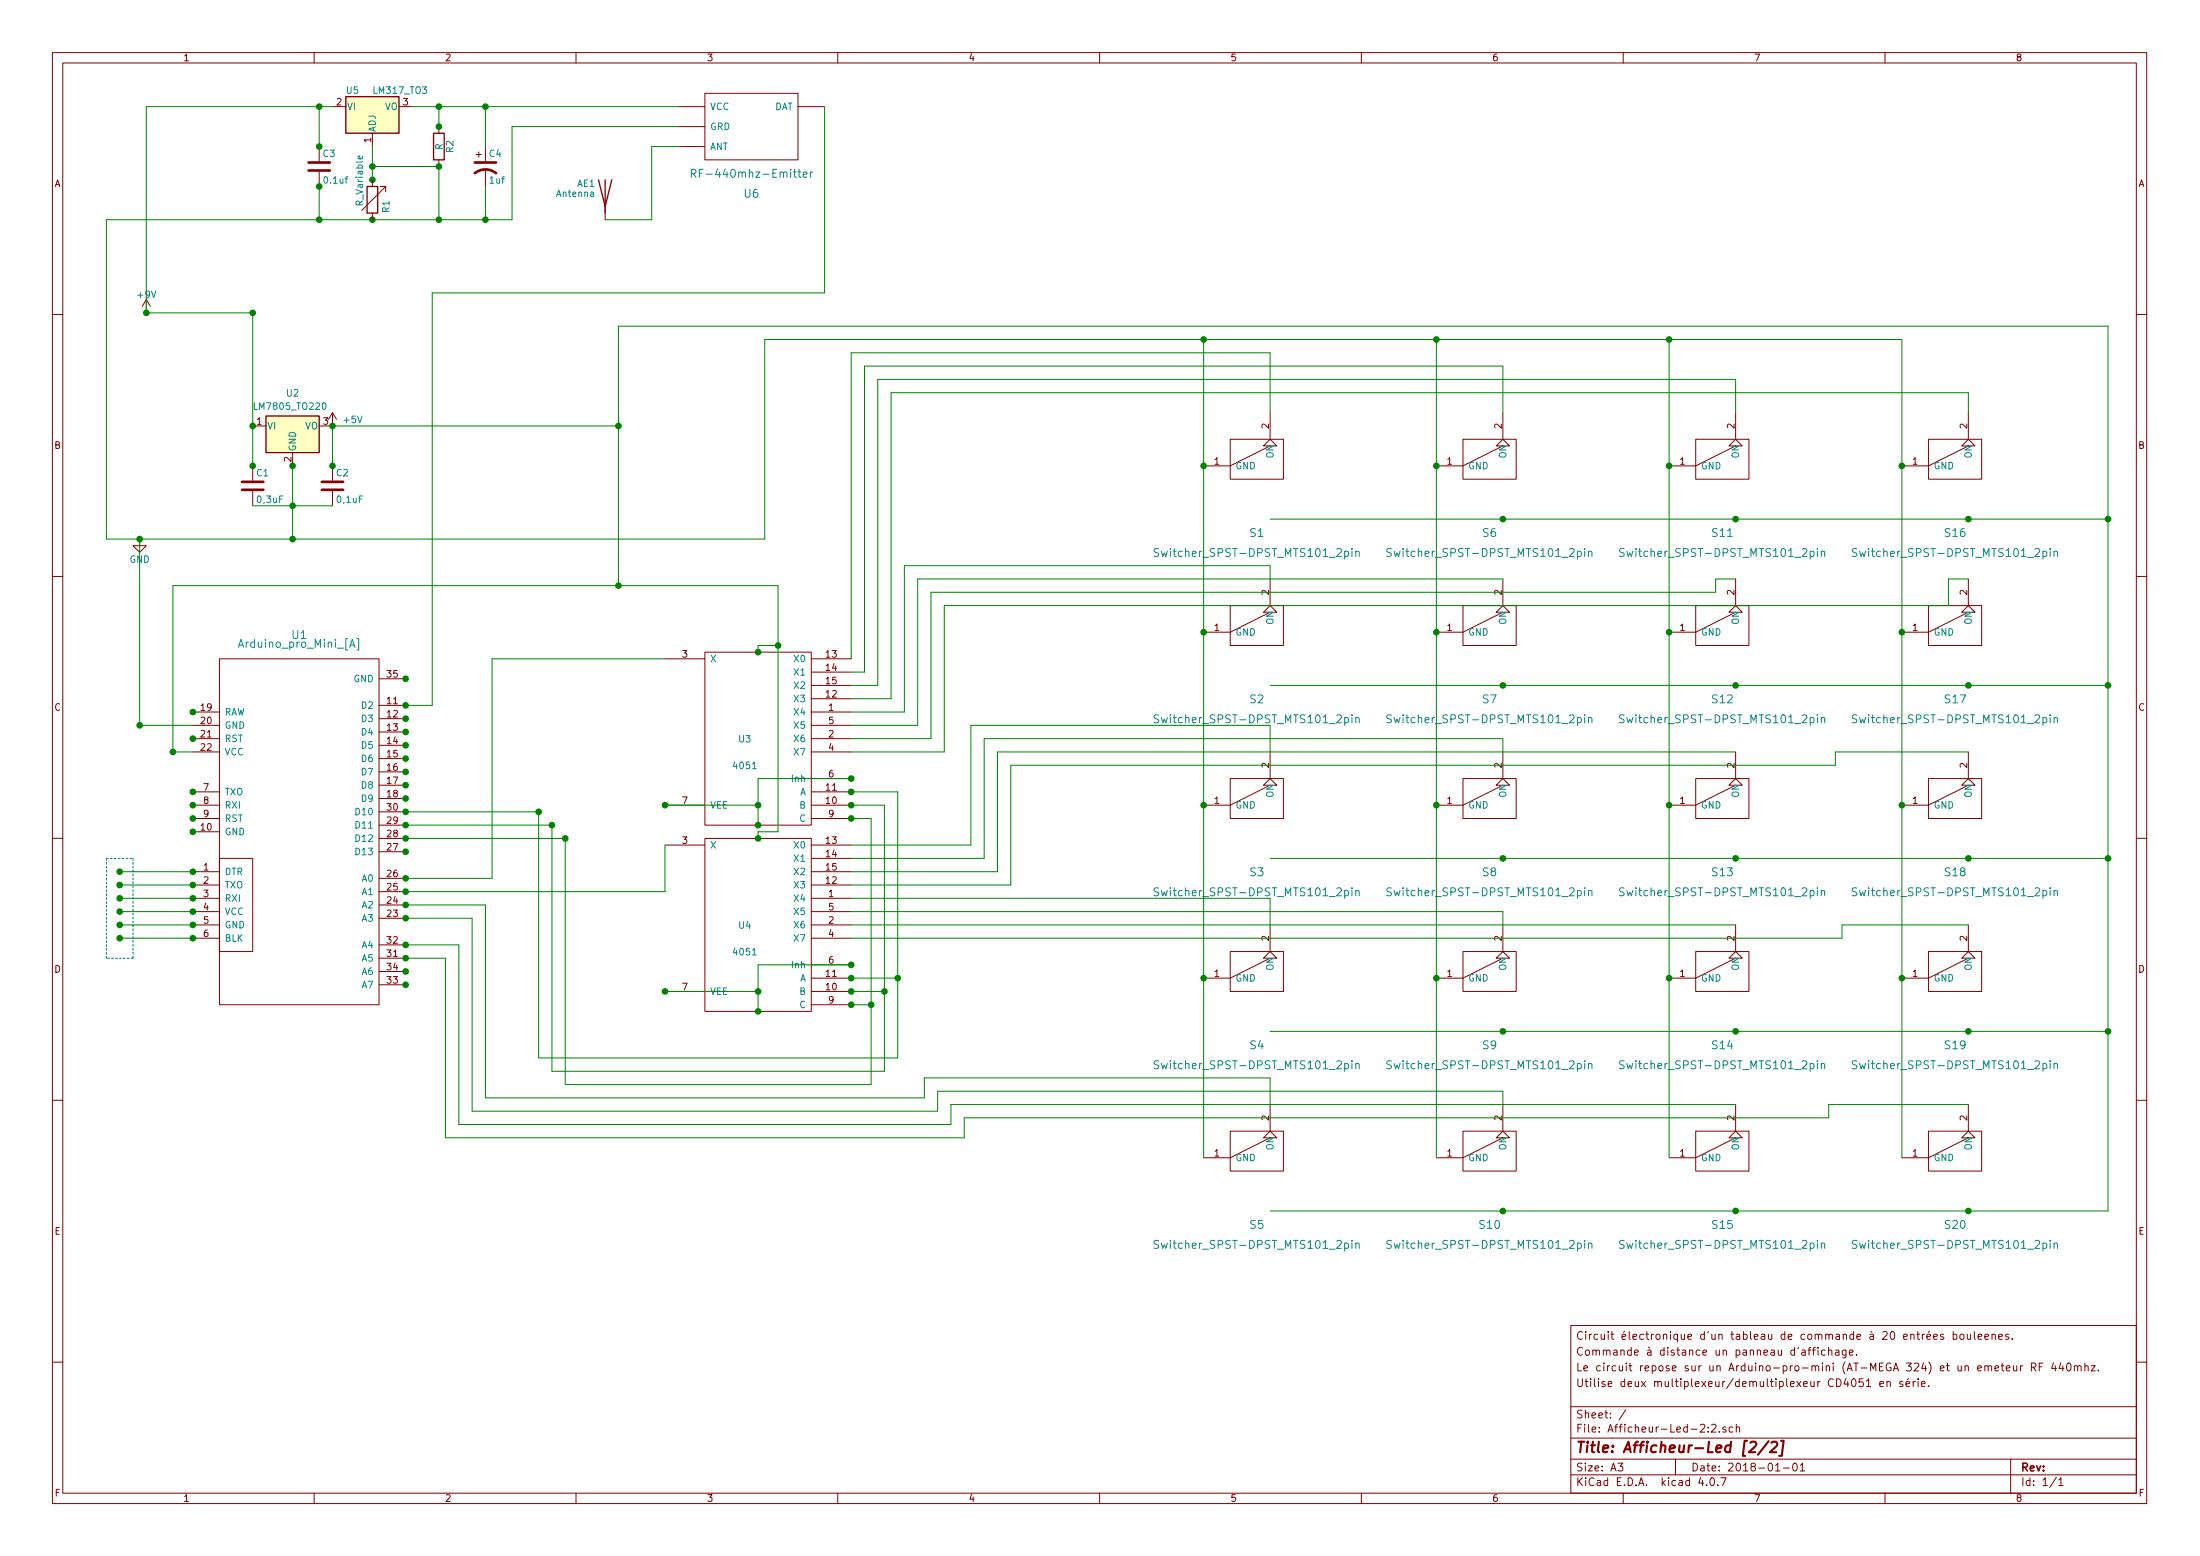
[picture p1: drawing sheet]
EESchema Schematic File Version 2
LIBS:power
LIBS:device
LIBS:transistors
LIBS:conn
LIBS:linear
LIBS:regul
LIBS:74xx
LIBS:cmos4000
LIBS:adc-dac
LIBS:memory
LIBS:xilinx
LIBS:microcontrollers
LIBS:dsp
LIBS:microchip
LIBS:analog_switches
LIBS:motorola
LIBS:texas
LIBS:intel
LIBS:audio
LIBS:interface
LIBS:digital-audio
LIBS:philips
LIBS:display
LIBS:cypress
LIBS:siliconi
LIBS:opto
LIBS:atmel
LIBS:contrib
LIBS:valves
LIBS:Afficheur-Led-2:2
EELAYER 25 0
EELAYER END
$Descr A3 16535 11693
encoding utf-8
Sheet 1 1
Title "Afficheur-Led [2/2]"
Date "2018-01-01"
Rev ""
Comp ""
Comment1 "Utilise deux multiplexeur/demultiplexeur CD4051 en série."
Comment2 "Le circuit repose sur un Arduino-pro-mini (AT-MEGA 324) et un emeteur RF 440mhz."
Comment3 "Commande à distance un panneau d'affichage."
Comment4 "Circuit électronique d'un tableau de commande à 20 entrées bouleenes."
$EndDescr
$Comp
L +9V #PWR01
U 1 1
P 1100 2350
F 0 "#PWR01" H 1100 2200 50  0001 C CNN
F 1 "+9V" H 1100 2490 50  0000 C CNN
F 2 "" H 1100 2350 50  0001 C CNN
F 3 "" H 1100 2350 50  0001 C CNN
	1    1100 2350
	1    0    0    -1  
$EndComp
$Comp
L Arduino_pro_Mini_[A] U1
U 1 1
P 1850 6000
F 0 "U1" H 2250 7200 60  0000 C BNN
F 1 "Arduino_pro_Mini_[A]" H 2250 7200 60  0000 C TNN
F 2 "Arduino-Pro-Mini:Arduino-Pro-Mini" H 2250 7200 60  0001 C CNN
F 3 "" H 2250 7200 60  0001 C CNN
	1    1850 6000
	1    0    0    -1  
$EndComp
$Comp
L LM7805_TO220 U2
U 1 1
P 2200 3200
F 0 "U2" H 2200 3450 50  0000 C CNN
F 1 "LM7805_TO220" H 1900 3350 50  0000 L CNN
F 2 "TO_SOT_Packages_THT:TO-220-3_Vertical" H 2200 3425 50  0001 C CIN
F 3 "" H 2200 3150 50  0001 C CNN
	1    2200 3200
	1    0    0    -1  
$EndComp
$Comp
L GND #PWR02
U 1 1
P 1050 4050
F 0 "#PWR02" H 1050 3800 50  0001 C CNN
F 1 "GND" H 1050 3900 50  0000 C CNN
F 2 "" H 1050 4050 50  0001 C CNN
F 3 "" H 1050 4050 50  0001 C CNN
	1    1050 4050
	1    0    0    -1  
$EndComp
$Comp
L C C1
U 1 1
P 1900 3650
F 0 "C1" H 1925 3750 50  0000 L CNN
F 1 "0,3uF" H 1925 3550 50  0000 L CNN
F 2 "Capacitors_THT:C_Disc_D5.0mm_W2.5mm_P5.00mm" H 1938 3500 50  0001 C CNN
F 3 "" H 1900 3650 50  0001 C CNN
	1    1900 3650
	1    0    0    -1  
$EndComp
$Comp
L C C2
U 1 1
P 2500 3650
F 0 "C2" H 2525 3750 50  0000 L CNN
F 1 "0,1uF" H 2525 3550 50  0000 L CNN
F 2 "Capacitors_THT:C_Disc_D5.0mm_W2.5mm_P5.00mm" H 2538 3500 50  0001 C CNN
F 3 "" H 2500 3650 50  0001 C CNN
	1    2500 3650
	1    0    0    -1  
$EndComp
$Comp
L +5V #PWR03
U 1 1
P 2500 3200
F 0 "#PWR03" H 2500 3050 50  0001 C CNN
F 1 "+5V" H 2650 3250 50  0000 C CNN
F 2 "" H 2500 3200 50  0001 C CNN
F 3 "" H 2500 3200 50  0001 C CNN
	1    2500 3200
	1    0    0    -1  
$EndComp
$Comp
L 4051 U3
U 1 1
P 5700 5550
F 0 "U3" H 5800 5550 50  0000 C CNN
F 1 "4051" H 5800 5350 50  0000 C CNN
F 2 "" H 5700 5550 60  0001 C CNN
F 3 "" H 5700 5550 60  0001 C CNN
	1    5700 5550
	-1   0    0    -1  
$EndComp
$Comp
L 4051 U4
U 1 1
P 5700 6950
F 0 "U4" H 5800 6950 50  0000 C CNN
F 1 "4051" H 5800 6750 50  0000 C CNN
F 2 "" H 5700 6950 60  0001 C CNN
F 3 "" H 5700 6950 60  0001 C CNN
	1    5700 6950
	-1   0    0    -1  
$EndComp
$Comp
L Switcher_SPST-DPST_MTS101_2pin S1
U 1 1
P 9450 3550
F 0 "S1" H 9450 3100 60  0000 C CNN
F 1 "Switcher_SPST-DPST_MTS101_2pin" H 9450 2950 60  0000 C CNN
F 2 "" H 9450 3550 60  0001 C CNN
F 3 "" H 9450 3550 60  0001 C CNN
	1    9450 3550
	1    0    0    -1  
$EndComp
$Comp
L Switcher_SPST-DPST_MTS101_2pin S2
U 1 1
P 9450 4800
F 0 "S2" H 9450 4350 60  0000 C CNN
F 1 "Switcher_SPST-DPST_MTS101_2pin" H 9450 4200 60  0000 C CNN
F 2 "" H 9450 4800 60  0001 C CNN
F 3 "" H 9450 4800 60  0001 C CNN
	1    9450 4800
	1    0    0    -1  
$EndComp
$Comp
L Switcher_SPST-DPST_MTS101_2pin S3
U 1 1
P 9450 6100
F 0 "S3" H 9450 5650 60  0000 C CNN
F 1 "Switcher_SPST-DPST_MTS101_2pin" H 9450 5500 60  0000 C CNN
F 2 "" H 9450 6100 60  0001 C CNN
F 3 "" H 9450 6100 60  0001 C CNN
	1    9450 6100
	1    0    0    -1  
$EndComp
$Comp
L Switcher_SPST-DPST_MTS101_2pin S4
U 1 1
P 9450 7400
F 0 "S4" H 9450 6950 60  0000 C CNN
F 1 "Switcher_SPST-DPST_MTS101_2pin" H 9450 6800 60  0000 C CNN
F 2 "" H 9450 7400 60  0001 C CNN
F 3 "" H 9450 7400 60  0001 C CNN
	1    9450 7400
	1    0    0    -1  
$EndComp
$Comp
L Switcher_SPST-DPST_MTS101_2pin S5
U 1 1
P 9450 8750
F 0 "S5" H 9450 8300 60  0000 C CNN
F 1 "Switcher_SPST-DPST_MTS101_2pin" H 9450 8150 60  0000 C CNN
F 2 "" H 9450 8750 60  0001 C CNN
F 3 "" H 9450 8750 60  0001 C CNN
	1    9450 8750
	1    0    0    -1  
$EndComp
$Comp
L Switcher_SPST-DPST_MTS101_2pin S6
U 1 1
P 11200 3550
F 0 "S6" H 11200 3100 60  0000 C CNN
F 1 "Switcher_SPST-DPST_MTS101_2pin" H 11200 2950 60  0000 C CNN
F 2 "" H 11200 3550 60  0001 C CNN
F 3 "" H 11200 3550 60  0001 C CNN
	1    11200 3550
	1    0    0    -1  
$EndComp
$Comp
L Switcher_SPST-DPST_MTS101_2pin S7
U 1 1
P 11200 4800
F 0 "S7" H 11200 4350 60  0000 C CNN
F 1 "Switcher_SPST-DPST_MTS101_2pin" H 11200 4200 60  0000 C CNN
F 2 "" H 11200 4800 60  0001 C CNN
F 3 "" H 11200 4800 60  0001 C CNN
	1    11200 4800
	1    0    0    -1  
$EndComp
$Comp
L Switcher_SPST-DPST_MTS101_2pin S8
U 1 1
P 11200 6100
F 0 "S8" H 11200 5650 60  0000 C CNN
F 1 "Switcher_SPST-DPST_MTS101_2pin" H 11200 5500 60  0000 C CNN
F 2 "" H 11200 6100 60  0001 C CNN
F 3 "" H 11200 6100 60  0001 C CNN
	1    11200 6100
	1    0    0    -1  
$EndComp
$Comp
L Switcher_SPST-DPST_MTS101_2pin S9
U 1 1
P 11200 7400
F 0 "S9" H 11200 6950 60  0000 C CNN
F 1 "Switcher_SPST-DPST_MTS101_2pin" H 11200 6800 60  0000 C CNN
F 2 "" H 11200 7400 60  0001 C CNN
F 3 "" H 11200 7400 60  0001 C CNN
	1    11200 7400
	1    0    0    -1  
$EndComp
$Comp
L Switcher_SPST-DPST_MTS101_2pin S10
U 1 1
P 11200 8750
F 0 "S10" H 11200 8300 60  0000 C CNN
F 1 "Switcher_SPST-DPST_MTS101_2pin" H 11200 8150 60  0000 C CNN
F 2 "" H 11200 8750 60  0001 C CNN
F 3 "" H 11200 8750 60  0001 C CNN
	1    11200 8750
	1    0    0    -1  
$EndComp
$Comp
L Switcher_SPST-DPST_MTS101_2pin S11
U 1 1
P 12950 3550
F 0 "S11" H 12950 3100 60  0000 C CNN
F 1 "Switcher_SPST-DPST_MTS101_2pin" H 12950 2950 60  0000 C CNN
F 2 "" H 12950 3550 60  0001 C CNN
F 3 "" H 12950 3550 60  0001 C CNN
	1    12950 3550
	1    0    0    -1  
$EndComp
$Comp
L Switcher_SPST-DPST_MTS101_2pin S12
U 1 1
P 12950 4800
F 0 "S12" H 12950 4350 60  0000 C CNN
F 1 "Switcher_SPST-DPST_MTS101_2pin" H 12950 4200 60  0000 C CNN
F 2 "" H 12950 4800 60  0001 C CNN
F 3 "" H 12950 4800 60  0001 C CNN
	1    12950 4800
	1    0    0    -1  
$EndComp
$Comp
L Switcher_SPST-DPST_MTS101_2pin S13
U 1 1
P 12950 6100
F 0 "S13" H 12950 5650 60  0000 C CNN
F 1 "Switcher_SPST-DPST_MTS101_2pin" H 12950 5500 60  0000 C CNN
F 2 "" H 12950 6100 60  0001 C CNN
F 3 "" H 12950 6100 60  0001 C CNN
	1    12950 6100
	1    0    0    -1  
$EndComp
$Comp
L Switcher_SPST-DPST_MTS101_2pin S14
U 1 1
P 12950 7400
F 0 "S14" H 12950 6950 60  0000 C CNN
F 1 "Switcher_SPST-DPST_MTS101_2pin" H 12950 6800 60  0000 C CNN
F 2 "" H 12950 7400 60  0001 C CNN
F 3 "" H 12950 7400 60  0001 C CNN
	1    12950 7400
	1    0    0    -1  
$EndComp
$Comp
L Switcher_SPST-DPST_MTS101_2pin S15
U 1 1
P 12950 8750
F 0 "S15" H 12950 8300 60  0000 C CNN
F 1 "Switcher_SPST-DPST_MTS101_2pin" H 12950 8150 60  0000 C CNN
F 2 "" H 12950 8750 60  0001 C CNN
F 3 "" H 12950 8750 60  0001 C CNN
	1    12950 8750
	1    0    0    -1  
$EndComp
$Comp
L Switcher_SPST-DPST_MTS101_2pin S16
U 1 1
P 14700 3550
F 0 "S16" H 14700 3100 60  0000 C CNN
F 1 "Switcher_SPST-DPST_MTS101_2pin" H 14700 2950 60  0000 C CNN
F 2 "" H 14700 3550 60  0001 C CNN
F 3 "" H 14700 3550 60  0001 C CNN
	1    14700 3550
	1    0    0    -1  
$EndComp
$Comp
L Switcher_SPST-DPST_MTS101_2pin S17
U 1 1
P 14700 4800
F 0 "S17" H 14700 4350 60  0000 C CNN
F 1 "Switcher_SPST-DPST_MTS101_2pin" H 14700 4200 60  0000 C CNN
F 2 "" H 14700 4800 60  0001 C CNN
F 3 "" H 14700 4800 60  0001 C CNN
	1    14700 4800
	1    0    0    -1  
$EndComp
$Comp
L Switcher_SPST-DPST_MTS101_2pin S18
U 1 1
P 14700 6100
F 0 "S18" H 14700 5650 60  0000 C CNN
F 1 "Switcher_SPST-DPST_MTS101_2pin" H 14700 5500 60  0000 C CNN
F 2 "" H 14700 6100 60  0001 C CNN
F 3 "" H 14700 6100 60  0001 C CNN
	1    14700 6100
	1    0    0    -1  
$EndComp
$Comp
L Switcher_SPST-DPST_MTS101_2pin S19
U 1 1
P 14700 7400
F 0 "S19" H 14700 6950 60  0000 C CNN
F 1 "Switcher_SPST-DPST_MTS101_2pin" H 14700 6800 60  0000 C CNN
F 2 "" H 14700 7400 60  0001 C CNN
F 3 "" H 14700 7400 60  0001 C CNN
	1    14700 7400
	1    0    0    -1  
$EndComp
$Comp
L Switcher_SPST-DPST_MTS101_2pin S20
U 1 1
P 14700 8750
F 0 "S20" H 14700 8300 60  0000 C CNN
F 1 "Switcher_SPST-DPST_MTS101_2pin" H 14700 8150 60  0000 C CNN
F 2 "" H 14700 8750 60  0001 C CNN
F 3 "" H 14700 8750 60  0001 C CNN
	1    14700 8750
	1    0    0    -1  
$EndComp
$Comp
L RF-440mhz-Emitter U6
U 1 1
P 5650 1000
F 0 "U6" H 5650 550 60  0000 C CNN
F 1 "RF-440mhz-Emitter" H 5650 700 60  0000 C CNN
F 2 "" H 5650 1000 60  0001 C CNN
F 3 "" H 5650 1000 60  0001 C CNN
	1    5650 1000
	1    0    0    -1  
$EndComp
$Comp
L Antenna AE1
U 1 1
P 4550 1450
F 0 "AE1" H 4475 1525 50  0000 R CNN
F 1 "Antenna" H 4475 1450 50  0000 R CNN
F 2 "Connectors:1pin" H 4550 1450 50  0001 C CNN
F 3 "" H 4550 1450 50  0001 C CNN
	1    4550 1450
	1    0    0    -1  
$EndComp
$Comp
L LM317_TO3 U5
U 1 1
P 2800 800
F 0 "U5" H 2650 925 50  0000 C CNN
F 1 "LM317_TO3" H 2800 925 50  0000 L CNN
F 2 "TO_SOT_Packages_THT:TO-3" H 2800 1000 50  0001 C CIN
F 3 "" H 2800 800 50  0001 C CNN
	1    2800 800 
	1    0    0    -1  
$EndComp
$Comp
L R R2
U 1 1
P 3300 1100
F 0 "R2" V 3380 1100 50  0000 C CNN
F 1 "R" V 3300 1100 50  0000 C CNN
F 2 "Resistors_THT:R_Axial_DIN0411_L9.9mm_D3.6mm_P15.24mm_Horizontal" V 3230 1100 50  0001 C CNN
F 3 "" H 3300 1100 50  0001 C CNN
	1    3300 1100
	1    0    0    -1  
$EndComp
$Comp
L C C3
U 1 1
P 2400 1250
F 0 "C3" H 2425 1350 50  0000 L CNN
F 1 "0.1uf" H 2425 1150 50  0000 L CNN
F 2 "Capacitors_THT:C_Disc_D5.0mm_W2.5mm_P5.00mm" H 2438 1100 50  0001 C CNN
F 3 "" H 2400 1250 50  0001 C CNN
	1    2400 1250
	1    0    0    -1  
$EndComp
$Comp
L CP1 C4
U 1 1
P 3650 1250
F 0 "C4" H 3675 1350 50  0000 L CNN
F 1 "1uf" H 3675 1150 50  0000 L CNN
F 2 "Capacitors_THT:CP_Radial_D5.0mm_P2.50mm" H 3650 1250 50  0001 C CNN
F 3 "" H 3650 1250 50  0001 C CNN
	1    3650 1250
	1    0    0    -1  
$EndComp
Connection ~ 3050 7400
Connection ~ 3050 7300
Connection ~ 3050 7200
Connection ~ 3050 5100
Connection ~ 1450 5350
Connection ~ 1450 5550
Connection ~ 1450 6250
Connection ~ 1450 6150
Connection ~ 1450 6050
Connection ~ 1450 5950
Connection ~ 3050 6400
Connection ~ 3050 6300
Connection ~ 3050 6200
Connection ~ 3050 6100
Connection ~ 3050 6000
Connection ~ 3050 5900
Connection ~ 3050 5800
Connection ~ 3050 5700
Connection ~ 3050 5600
Wire Wire Line
	1900 2350 1900 3500
Connection ~ 1900 2350
Connection ~ 3050 6600
Connection ~ 3050 6700
Connection ~ 3050 6800
Connection ~ 3050 6900
Connection ~ 1450 7050
Connection ~ 1450 6950
Connection ~ 1450 6850
Connection ~ 1450 6750
Connection ~ 1450 6650
Connection ~ 1450 6550
Connection ~ 3050 7100
Wire Notes Line
	800  7200 800  6450
Wire Notes Line
	1000 7200 800  7200
Wire Notes Line
	1000 6450 1000 7200
Wire Notes Line
	800  6450 1000 6450
Wire Wire Line
	1450 7050 900  7050
Wire Wire Line
	1450 6950 900  6950
Wire Wire Line
	1450 6850 900  6850
Wire Wire Line
	1450 6750 900  6750
Wire Wire Line
	1450 6650 900  6650
Wire Wire Line
	1450 6550 900  6550
Connection ~ 900  7050
Connection ~ 900  6950
Connection ~ 900  6850
Connection ~ 900  6750
Connection ~ 900  6650
Connection ~ 900  6550
Connection ~ 1050 5450
Wire Wire Line
	1050 5450 1450 5450
Connection ~ 1300 5650
Wire Wire Line
	1300 5650 1450 5650
Wire Wire Line
	2200 3500 2200 4050
Connection ~ 3050 5500
Connection ~ 3050 5400
Connection ~ 3050 5300
Connection ~ 1900 3500
Connection ~ 2500 3500
Connection ~ 2500 3200
Wire Wire Line
	2500 3500 2500 3200
Connection ~ 2200 3500
Connection ~ 2200 3800
Wire Wire Line
	1900 3800 2500 3800
Connection ~ 1900 3200
Connection ~ 1100 2350
Wire Wire Line
	1900 2350 1100 2350
Connection ~ 6400 5850
Connection ~ 5700 6200
Wire Wire Line
	5700 5850 5700 6200
Wire Wire Line
	5700 5850 6400 5850
Connection ~ 5700 6050
Connection ~ 6400 7450
Connection ~ 6400 7250
Connection ~ 5700 7600
Wire Wire Line
	5700 7250 5700 7600
Wire Wire Line
	5700 7250 6400 7250
Connection ~ 5700 7450
Connection ~ 5700 6300
Connection ~ 5700 4900
Wire Wire Line
	5700 6300 5700 6250
Wire Wire Line
	5700 6250 5850 6250
Wire Wire Line
	5700 4900 5700 4850
Wire Wire Line
	5700 4850 5850 4850
Connection ~ 5850 4850
Wire Wire Line
	3050 6100 4050 6100
Wire Wire Line
	3050 6200 4150 6200
Wire Wire Line
	4150 6200 4150 8050
Wire Wire Line
	3050 6300 4250 6300
Wire Wire Line
	4250 6300 4250 8150
Connection ~ 4250 6300
Connection ~ 4150 6200
Connection ~ 4050 6100
Wire Wire Line
	5000 7450 5700 7450
Wire Wire Line
	5000 6050 5700 6050
Wire Wire Line
	4050 6100 4050 7950
Wire Wire Line
	4050 7950 6750 7950
Wire Wire Line
	6750 7950 6750 5950
Wire Wire Line
	6750 7350 6400 7350
Wire Wire Line
	6400 7450 6650 7450
Wire Wire Line
	6650 6050 6650 8050
Wire Wire Line
	6650 8050 4150 8050
Wire Wire Line
	4250 8150 6550 8150
Wire Wire Line
	6550 8150 6550 6150
Wire Wire Line
	6550 7550 6400 7550
Connection ~ 5000 6050
Connection ~ 5000 7450
Connection ~ 6400 7350
Connection ~ 6400 7550
Connection ~ 6400 5950
Connection ~ 6400 6050
Connection ~ 6400 6150
Wire Wire Line
	6550 6150 6400 6150
Connection ~ 6550 7550
Wire Wire Line
	6650 6050 6400 6050
Connection ~ 6650 7450
Wire Wire Line
	6750 5950 6400 5950
Connection ~ 6750 7350
Wire Wire Line
	3050 6600 3700 6600
Wire Wire Line
	3700 6600 3700 4950
Wire Wire Line
	3700 4950 5000 4950
Wire Wire Line
	3050 6700 5000 6700
Wire Wire Line
	5000 6700 5000 6350
Wire Wire Line
	3650 6800 3650 8250
Wire Wire Line
	3650 6800 3050 6800
Wire Wire Line
	3050 6900 3550 6900
Wire Wire Line
	3550 6900 3550 8350
Wire Wire Line
	3450 7100 3450 8450
Wire Wire Line
	3450 7100 3050 7100
Wire Wire Line
	3050 7200 3350 7200
Wire Wire Line
	3350 7200 3350 8550
Wire Wire Line
	9050 2550 9050 8700
Connection ~ 9050 4750
Connection ~ 9050 6050
Connection ~ 9050 7350
Wire Wire Line
	10800 2550 10800 8700
Connection ~ 10800 4750
Connection ~ 10800 6050
Connection ~ 10800 7350
Wire Wire Line
	12550 2550 12550 8700
Connection ~ 12550 7350
Connection ~ 12550 6050
Connection ~ 12550 4750
Wire Wire Line
	14300 2550 14300 8700
Connection ~ 14300 4750
Connection ~ 14300 7350
Connection ~ 14300 6050
Connection ~ 9050 3500
Connection ~ 14300 3500
Connection ~ 10800 2550
Connection ~ 10800 3500
Connection ~ 12550 2550
Connection ~ 12550 3500
Connection ~ 9050 2550
Wire Wire Line
	6400 4950 6400 2650
Wire Wire Line
	6400 2650 9550 2650
Wire Wire Line
	9550 2650 9550 3100
Wire Wire Line
	6400 5050 6500 5050
Wire Wire Line
	6500 5050 6500 2750
Wire Wire Line
	6500 2750 11300 2750
Wire Wire Line
	11300 2750 11300 3100
Wire Wire Line
	13050 3100 13050 2850
Wire Wire Line
	13050 2850 6600 2850
Wire Wire Line
	6600 2850 6600 5150
Wire Wire Line
	6600 5150 6400 5150
Wire Wire Line
	6400 5250 6700 5250
Wire Wire Line
	6700 5250 6700 2950
Wire Wire Line
	6700 2950 14800 2950
Wire Wire Line
	14800 2950 14800 3100
Wire Wire Line
	6400 5350 6800 5350
Wire Wire Line
	6800 5350 6800 4250
Wire Wire Line
	6800 4250 9550 4250
Wire Wire Line
	9550 4250 9550 4350
Wire Wire Line
	6400 5450 6900 5450
Wire Wire Line
	6900 5450 6900 4350
Wire Wire Line
	6900 4350 11300 4350
Wire Wire Line
	6400 5550 7000 5550
Wire Wire Line
	7000 5550 7000 4450
Wire Wire Line
	7000 4450 12900 4450
Wire Wire Line
	12900 4450 12900 4350
Wire Wire Line
	12900 4350 13050 4350
Wire Wire Line
	6400 5650 7100 5650
Wire Wire Line
	7100 5650 7100 4550
Wire Wire Line
	7100 4550 14650 4550
Wire Wire Line
	14650 4550 14650 4350
Wire Wire Line
	14650 4350 14800 4350
Wire Wire Line
	6400 6350 7300 6350
Wire Wire Line
	7300 6350 7300 5450
Wire Wire Line
	7300 5450 9550 5450
Wire Wire Line
	9550 5450 9550 5650
Wire Wire Line
	6400 6450 7400 6450
Wire Wire Line
	7400 6450 7400 5550
Wire Wire Line
	7400 5550 11300 5550
Wire Wire Line
	11300 5550 11300 5650
Wire Wire Line
	6400 6550 7500 6550
Wire Wire Line
	7500 6550 7500 5650
Wire Wire Line
	7500 5650 13050 5650
Wire Wire Line
	14800 5650 13800 5650
Wire Wire Line
	13800 5650 13800 5750
Wire Wire Line
	13800 5750 7600 5750
Wire Wire Line
	7600 5750 7600 6650
Wire Wire Line
	7600 6650 6400 6650
Wire Wire Line
	6400 6750 9550 6750
Wire Wire Line
	9550 6750 9550 6950
Wire Wire Line
	6400 6850 11300 6850
Wire Wire Line
	11300 6850 11300 6950
Wire Wire Line
	6400 6950 13050 6950
Wire Wire Line
	6400 7050 13850 7050
Wire Wire Line
	13850 7050 13850 6950
Wire Wire Line
	13850 6950 14800 6950
Wire Wire Line
	9550 8300 9550 8100
Wire Wire Line
	9550 8100 6950 8100
Wire Wire Line
	6950 8100 6950 8250
Wire Wire Line
	6950 8250 3650 8250
Wire Wire Line
	3550 8350 7050 8350
Wire Wire Line
	7050 8350 7050 8200
Wire Wire Line
	7050 8200 11300 8200
Wire Wire Line
	11300 8200 11300 8300
Wire Wire Line
	13050 8300 7150 8300
Wire Wire Line
	7150 8300 7150 8450
Wire Wire Line
	7150 8450 3450 8450
Wire Wire Line
	3350 8550 7250 8550
Wire Wire Line
	7250 8550 7250 8400
Wire Wire Line
	7250 8400 13750 8400
Wire Wire Line
	13750 8400 13750 8300
Wire Wire Line
	13750 8300 14800 8300
Wire Wire Line
	9550 3900 15850 3900
Connection ~ 11300 3900
Connection ~ 13050 3900
Wire Wire Line
	15850 5150 9550 5150
Connection ~ 11300 5150
Connection ~ 13050 5150
Wire Wire Line
	15850 6450 9550 6450
Connection ~ 13050 6450
Connection ~ 11300 6450
Wire Wire Line
	15850 7750 9550 7750
Wire Wire Line
	15850 9100 9550 9100
Connection ~ 11300 7750
Connection ~ 13050 7750
Connection ~ 13050 9100
Connection ~ 11300 9100
Wire Wire Line
	15850 2450 15850 9100
Connection ~ 14800 7750
Connection ~ 14800 9100
Connection ~ 14800 6450
Connection ~ 15850 7750
Connection ~ 14800 5150
Connection ~ 15850 6450
Connection ~ 14800 3900
Connection ~ 15850 5150
Wire Wire Line
	15850 2450 4650 2450
Wire Wire Line
	4650 2450 4650 4400
Connection ~ 15850 3900
Wire Wire Line
	1100 800  2500 800 
Wire Wire Line
	3100 800  5100 800 
Wire Wire Line
	2800 1100 2800 1350
Wire Wire Line
	2800 1250 3300 1250
Wire Wire Line
	3300 1250 3300 1650
Connection ~ 2800 1250
Wire Wire Line
	3300 950  3300 800 
Connection ~ 3300 800 
Connection ~ 3300 1250
Connection ~ 2800 1650
Wire Wire Line
	2400 800  2400 1100
Connection ~ 2400 800 
Wire Wire Line
	2400 1400 2400 1650
Wire Wire Line
	800  1650 3850 1650
Connection ~ 2800 1350
Connection ~ 3300 950 
Connection ~ 2400 1100
Connection ~ 2400 1400
Wire Wire Line
	3650 1100 3650 800 
Connection ~ 3650 800 
Wire Wire Line
	3650 1650 3650 1400
Connection ~ 3300 1650
Connection ~ 2400 1650
$Comp
L R_Variable R1
U 1 1
P 2800 1500
F 0 "R1" V 2900 1400 50  0000 L CNN
F 1 "R_Variable" V 2700 1450 50  0000 L CNN
F 2 "Potentiometers:Potentiometer_Triwood_RM-065" V 2730 1500 50  0001 C CNN
F 3 "" H 2800 1500 50  0001 C CNN
	1    2800 1500
	1    0    0    -1  
$EndComp
Wire Wire Line
	800  4050 5750 4050
Wire Wire Line
	5750 2550 14300 2550
Wire Wire Line
	5750 4050 5750 2550
Connection ~ 2200 4050
Wire Wire Line
	5850 6250 5850 4400
Wire Wire Line
	2500 3200 4650 3200
Wire Wire Line
	5850 4400 1300 4400
Connection ~ 4650 3200
Wire Wire Line
	1300 4400 1300 5650
Connection ~ 4650 4400
Wire Wire Line
	1050 5450 1050 4050
Wire Wire Line
	800  1650 800  4050
Connection ~ 1050 4050
Wire Wire Line
	1100 2350 1100 800 
Wire Wire Line
	5100 950  3850 950 
Wire Wire Line
	3850 950  3850 1650
Connection ~ 3650 1650
Wire Wire Line
	6200 800  6200 2200
Wire Wire Line
	6200 2200 3250 2200
Wire Wire Line
	3250 2200 3250 5300
Wire Wire Line
	3250 5300 3050 5300
Wire Wire Line
	5100 1100 4900 1100
Wire Wire Line
	4900 1100 4900 1650
Wire Wire Line
	4900 1650 4550 1650
$EndSCHEMATC
